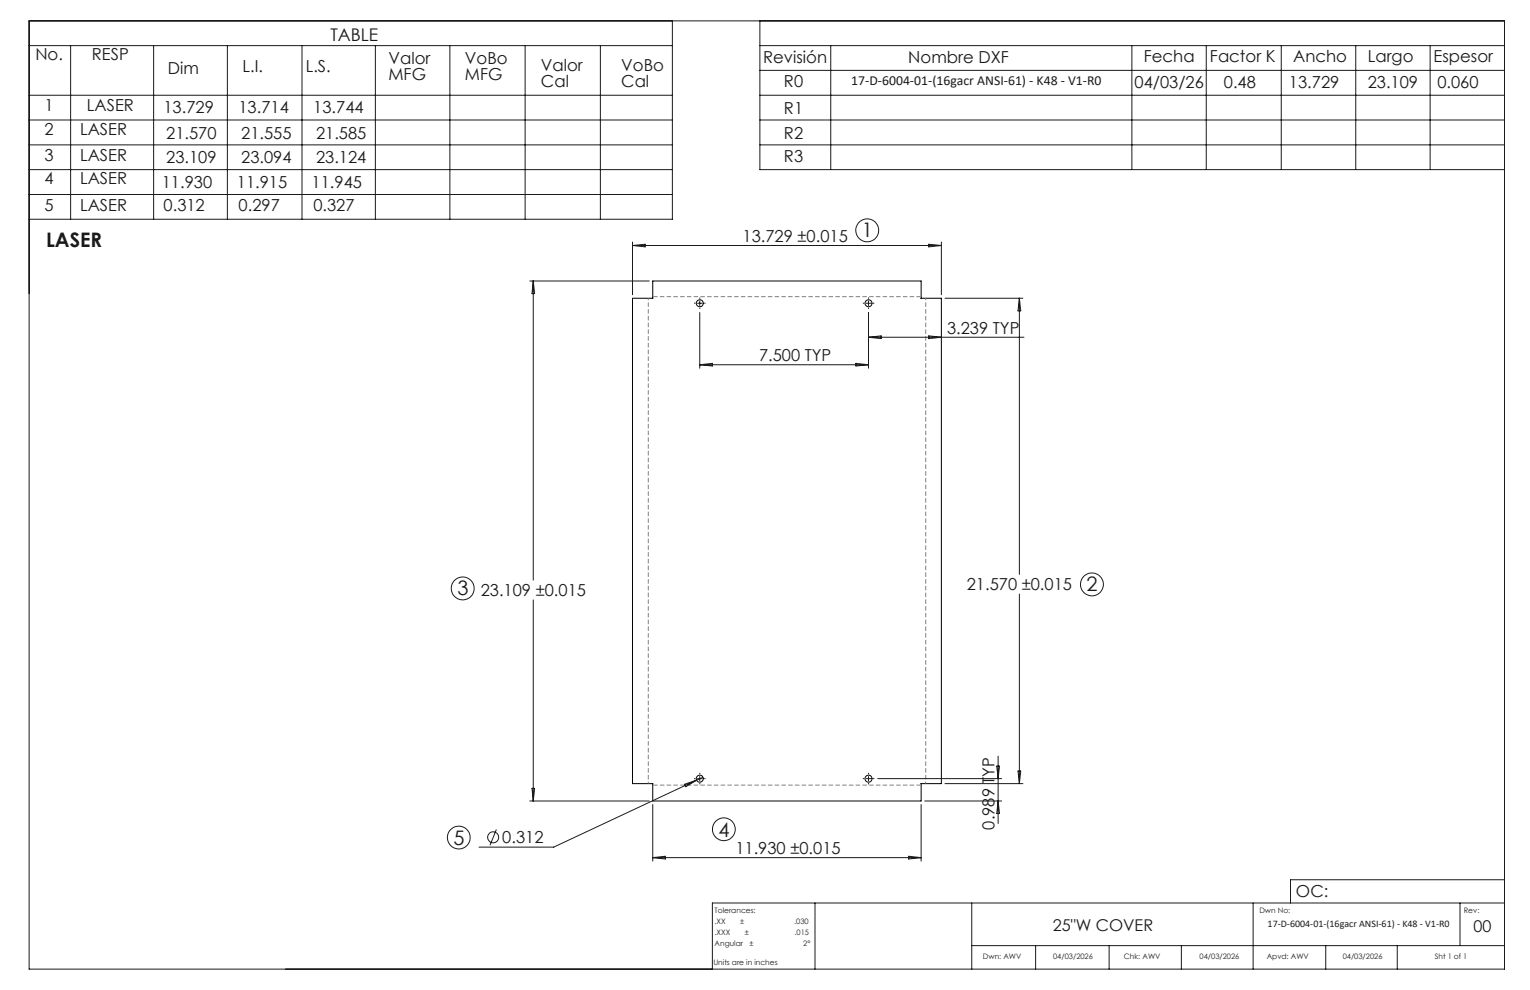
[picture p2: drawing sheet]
<svg xmlns="http://www.w3.org/2000/svg" width="432mm" height="279mm" viewBox="0 0 432 279" stroke-linecap="round" stroke-linejoin="round" font-family="sans-serif">
<g fill="none" stroke="#000" stroke-width=".28">
<path d="M260 84.2h.1M260 84.2h5.7v137l-5.7-.1v5h-75.8v-5l-5.7 .1v-137h5.7v-4.9h75.8v4.9M184.2 221.1v.1"/>
<circle cx="197.5" cy="85.6" r=".98"/>
<circle cx="245.1" cy="85.6" r=".98"/>
<circle cx="197.5" cy="219.8" r=".99"/>
<circle cx="245.1" cy="219.8" r=".99"/>
</g>
<g fill="none" stroke="#191924" stroke-width=".28">
<path d="M8.2 5.9h416.4v267.6h-416.4zM8.2 12.9h181.6M19.9 12.9v49M43.4 12.9v49M64.2 12.9v49M85.2 12.9v49M105.9 12.9v49M127 12.9v49M148.2 12.9v49M169.4 12.9v49M189.8 5.9v56h-181.6M214.5 12.9h210.1"/>
<path d="M214.5 5.9v42h210.1M214.5 19.9h210.1M234.5 12.9v35M319.4 12.9v35M340.4 12.9v35M361.6 12.9v35M382.6 12.9v35M403.6 12.9v35M8.2 26.9h181.6M8.2 33.9h181.6M214.5 26.9h210.1M214.5 33.9h210.1"/>
<path d="M8.2 40.9h181.6M8.2 47.9h181.6M8.2 54.9h181.6M214.5 40.9h210.1M149.5 79.3h33.7M150.5 79.3v84.4M150.5 79.3l.4 3.6h-.8zM178.5 68.3v14.9M178.5 69.3h87.2M178.5 69.3l3.6-.4v.8zM262.1 68.9l3.6 .4-3.6 .4zM265.7 68.3v14.9"/>
<path d="M196.8 85.6h1.3M197.5 84.9v1.3M197.5 88.2v15.7M244.5 85.6h1.2M245.1 84.9v1.3M245.1 88.2v15.7M245.1 95.2h43.9M245.1 95.2l3.6-.4v.8zM262.1 94.8l3.6 .4-3.6 .4zM266.7 84.2h22M287.7 84.2v77.9M287.7 84.2l.4 3.5h-.8z"/>
<path d="M197.5 102.9h47.6M197.5 102.9l3.5-.3v.7zM241.5 102.6l3.6 .3-3.6 .4zM150.5 169.3v56.8M287.7 167.7v53.5M196.8 219.7h1.3M197.5 219.1v1.3M198.4 219.4l-1.8 .8M244.5 219.7h1.2M245.1 219.1v1.3M247.7 219.7h35M281.3 216.2h.8l-.4 3.5z"/>
<path d="M281.7 213.4v19M287.3 217.6h.8l-.4 3.6zM140.1 234.1l-1.8 4.4M149.5 226.1h33.7M150.1 222.5h.8l-.4 3.6zM184.2 227v16M193.2 221.3l3.4-1.1-3.1 1.8zM196.6 220.2l-40.3 18.9h-21.1M260 227v16M261 226.1h21.7M266.7 221.2h22M281.7 226.1l.4 3.5h-.8z"/>
<path d="M184.2 242h75.8M184.2 242l3.6-.3v.7zM230 254.8v18.7M256.4 241.7l3.6 .3-3.6 .4zM274.2 254.8v18.7M353.7 254.8v18.7M412 254.8v12.1M424.6 254.8h-223.6v18.7M424.6 248.3h-60.4v6.5M274.2 266.9h150.4M292.3 266.9v6.6M313 266.9v6.6"/>
<path d="M333.4 266.9v6.6M374.2 266.9v6.6M394.3 266.9v6.6"/>
<circle cx="244.8" cy="65" r="3.2"/>
<circle cx="130.6" cy="166.1" r="3.2"/>
<circle cx="308.2" cy="164.9" r="3.2"/>
<circle cx="129.5" cy="236.4" r="3.2"/>
<circle cx="139.2" cy="236.3" r="1.55"/>
<circle cx="204.3" cy="234" r="3.2"/>
</g>
<g fill="none" stroke="#191924" stroke-width=".28" stroke-dasharray="15.2 1.3 1.3 1.3" stroke-linecap="butt">
<path d="M196.3 85.6h-.4M197.5 84.3v-.3M197.5 86.8v.4M198.8 85.6h.3M243.9 85.6h-.4M245.1 84.3v-.3M245.1 86.8v.4M246.4 85.6h.3M196.3 219.7h-.4M197.5 218.5v-.4M198.8 219.7h.3M243.9 219.7h-.4"/>
<path d="M245.1 218.5v-.4M246.4 219.7h.3M197.5 221v.4M245.1 221v.4"/>
</g>
<path d="M183 84.2v136.9M261.3 221.1v-136.9" fill="none" stroke="#808080" stroke-width=".28" stroke-dasharray="1.3 .6" stroke-dashoffset=".7" stroke-linecap="butt"/>
<path d="M260 83.7h-75.8M184.2 221.6h75.8" fill="none" stroke="#808080" stroke-width=".28" stroke-dasharray="1.3 .6" stroke-dashoffset="-.1" stroke-linecap="butt"/>
<g font-size="5.6" fill="#191924">
<text x="13" y="69.8">LASER</text>
<text x="243.2" y="67">1</text>
<text x="306.7" y="166.9">2</text>
<text x="129.1" y="168">3</text>
<text x="128" y="238.4">5</text>
<text x="202.8" y="236.1">4</text>
</g>
<text font-size="4.9" fill="#191924" x="93.3" y="11.4">TABLE</text>
<g font-size="4.7" fill="#191924">
<text x="10" y="17">No.</text>
<text x="26" y="17">RESP</text>
<text x="215.4" y="17.6">Revisión</text>
<text x="256.3" y="17.6">Nombre DXF</text>
<text x="322.8" y="17.5">Fecha</text>
<text x="341.5" y="17.5">Factor K</text>
<text x="365" y="17.5">Ancho</text>
<text x="386" y="17.5">Largo</text>
<text x="404.6" y="17.5">Espesor</text>
<text x="47.4" y="20.9">Dim</text>
<text x="68.4" y="20.4">L.I.</text>
<text x="86.3" y="20.4">L.S.</text>
<text x="109.6" y="18.1">Valor</text>
<text x="109.6" y="22.6">MFG</text>
<text x="131.2" y="18.1">VoBo</text>
<text x="131.2" y="22.6">MFG</text>
<text x="152.7" y="20">Valor</text>
<text x="175.3" y="20">VoBo</text>
<text x="152.7" y="24.5">Cal</text>
<text x="175.3" y="24.5">Cal</text>
<text x="221.3" y="24.6">R0</text>
<text x="320.2" y="24.7">04/03/26</text>
<text x="345.4" y="24.7">0.48</text>
<text x="363.8" y="24.7">13.729</text>
<text x="386" y="24.7">23.109</text>
<text x="405.7" y="24.7">0.060</text>
<text x="12.6" y="31.3">1</text>
<text x="24.5" y="31.3">LASER</text>
<text x="46.1" y="32">13.729</text>
<text x="67.3" y="32">13.714</text>
<text x="88.4" y="32">13.744</text>
<text x="221.3" y="32.1">R1</text>
<text x="12.6" y="38">2</text>
<text x="22.6" y="38">LASER</text>
<text x="46.9" y="39.2">21.570</text>
<text x="68.1" y="39.2">21.555</text>
<text x="89.2" y="39.2">21.585</text>
<text x="221.3" y="39.1">R2</text>
<text x="12.6" y="45.4">3</text>
<text x="22.6" y="45.4">LASER</text>
<text x="46.9" y="46.1">23.109</text>
<text x="68.1" y="46.1">23.094</text>
<text x="89.2" y="46.1">23.124</text>
<text x="221.3" y="45.8">R3</text>
<text x="12.6" y="51.9">4</text>
<text x="22.6" y="51.9">LASER</text>
<text x="45.7" y="53.2">11.930</text>
<text x="66.8" y="53.2">11.915</text>
<text x="88" y="53.2">11.945</text>
<text x="12.6" y="59.5">5</text>
<text x="22.6" y="59.5">LASER</text>
<text x="46.2" y="59.6">0.312</text>
<text x="67.3" y="59.6">0.297</text>
<text x="88.5" y="59.6">0.327</text>
<text x="209.6" y="68.3">13.729 ±0.015</text>
<text x="267.3" y="94.1">3.239 TYP</text>
<text x="214.2" y="101.9">7.500 TYP</text>
<text x="272.8" y="166.6">21.570 ±0.015</text>
<text x="135.7" y="168.3">23.109 ±0.015</text>
<text x="141.8" y="238">0.312</text>
<text x="280.7" y="234.1" transform="rotate(-90 280.7 234.1)">0.989 TYP</text>
<text x="207.5" y="241">11.930 ±0.015</text>
<text x="365.8" y="253.1">OC:</text>
</g>
<g font-size="4.6" fill="#191924">
<text x="297.1" y="262.7">25&quot;W COVER</text>
<text x="415.9" y="263">00</text>
</g>
<text font-size="3.9" fill="#191924" x="240.3" y="24">17-D-6004-01-(16gacr ANSI-61) - K48 - V1-R0</text>
<text font-size="2.8" fill="#191924" x="357.8" y="261.5">17-D-6004-01-(16gacr ANSI-61) - K48 - V1-R0</text>
<g font-size="2.1" fill="#191924">
<text x="201.7" y="257.6">Tolerances:</text>
<text x="355.4" y="257.8">Dwn No:</text>
<text x="413.1" y="257.8">Rev:</text>
<text x="201.7" y="260.7">.XX</text>
<text x="201.7" y="263.9">.XXX</text>
<text x="208.9" y="260.7">±</text>
<text x="210.2" y="263.9">±</text>
<text x="224.1" y="260.7">.030</text>
<text x="224.3" y="263.9">.015</text>
<text x="201.7" y="267">Angular</text>
<text x="211.5" y="267">±</text>
<text x="226.7" y="267">2°</text>
<text x="201.3" y="272.3">Units are in inches</text>
<text x="277.4" y="270.7">Dwn: AWV</text>
<text x="297.2" y="270.7">04/03/2026</text>
<text x="317.2" y="270.7">Chk: AWV</text>
<text x="338.6" y="270.7">04/03/2026</text>
<text x="357.5" y="270.7">Apvd: AWV</text>
<text x="378.9" y="270.7">04/03/2026</text>
<text x="404.9" y="270.7">Sht 1 of 1</text>
</g>
</svg>
